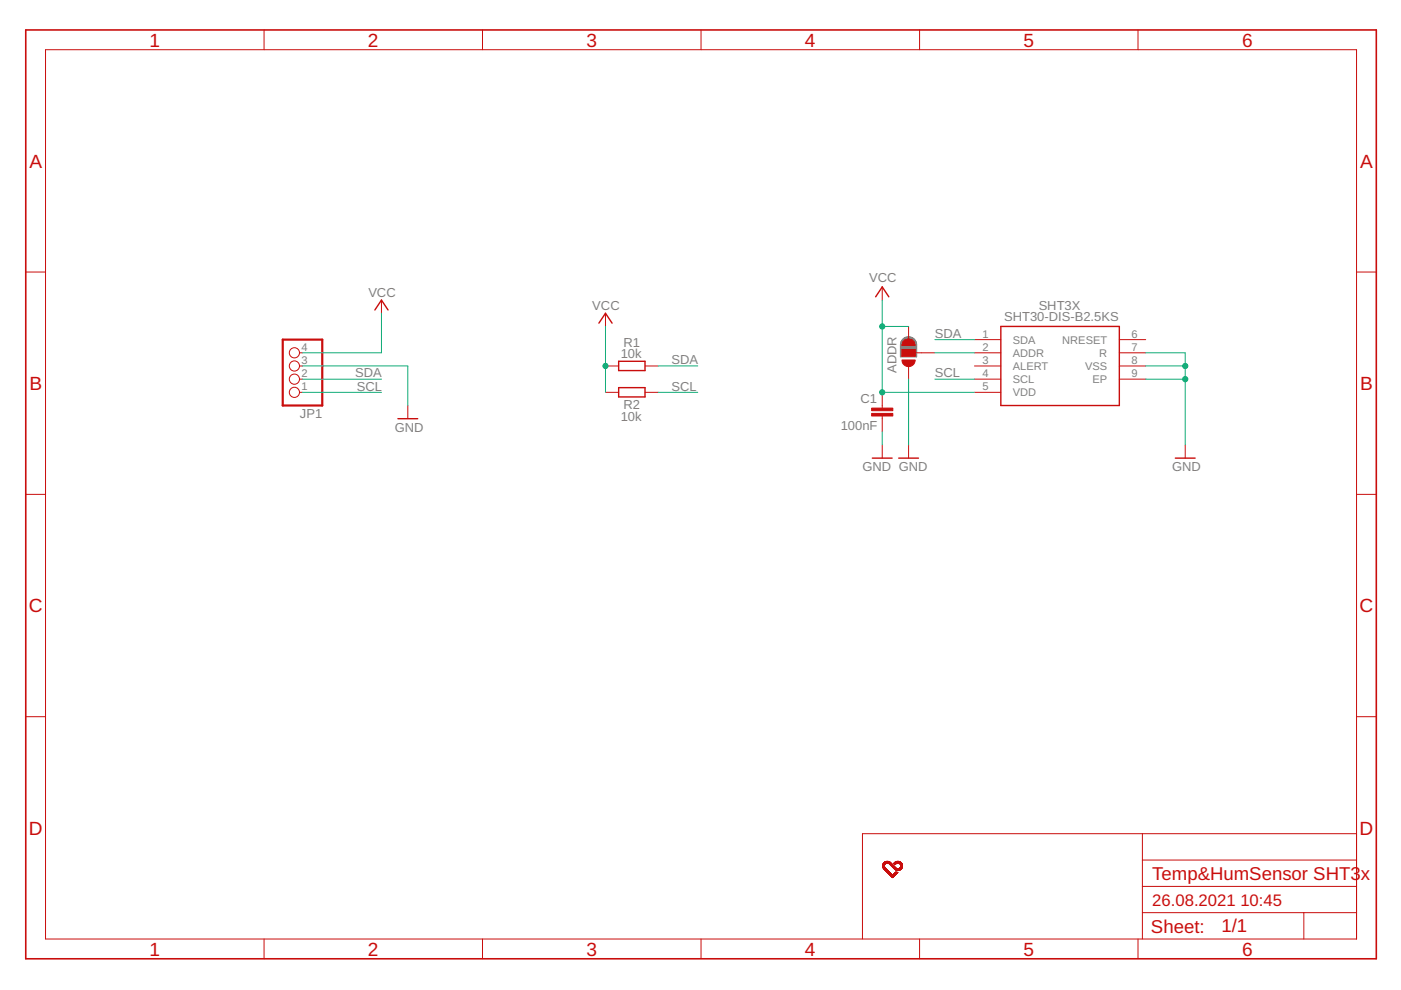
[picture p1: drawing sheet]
<svg xmlns="http://www.w3.org/2000/svg" width="297mm" height="210mm" viewBox="0 0 297 210" stroke-linecap="round" stroke-linejoin="round" font-family="sans-serif">
<g fill="none" stroke="#808080" stroke-width=".3">
<path d="M190.9 75.4h3.4M190.9 75.2h3.4M190.9 74.9h3.4M190.9 74.7h3.4M190.9 74.4h3.4M190.9 74.2h3.4M190.9 73.9h3.4M190.9 73.7h3.4M190.9 73.4h3.4M190.9 73.2h3.4M191 72.9h3.3M191 72.7h3.2"/>
<path d="M191.1 72.4h3.1M191.2 72.2h2.8M191.5 71.9h2.3M191.6 71.8a1.67 1.67 0 0 1 1.7-.2 1.67 1.67 0 0 1 1 1.5v2.5h-3.4l.1-2.8 .2-.5zM191.7 71.7h1.8M192.6 71.5h.1"/>
</g>
<path d="M79.5 65.7l1.4-2.1 1.4 2.1M127 68.5l1.4-2.1 1.4 2.1M131.2 76.6h5.6v2h-5.6zM185.7 62.9l1.3-2.1 1.4 2.1M212.2 69.2h25.1v16.8h-25.1zM84.4 88.8h4.2M131.2 82.2h5.6v2h-5.6zM185 97.1h4.1M190.5 97.1h4.2M249.2 97.1h4.2" fill="none" stroke="#c90d0c" stroke-width=".3"/>
<g fill="none" stroke="#c90d0c" stroke-width=".21">
<path d="M9.7 10.5h277.9v188.6h-277.9zM56 6.3v4.2M102.3 6.3v4.2M148.6 6.3v4.2M195 6.3v4.2M241.3 6.3v4.2M5.5 57.7h4.2M287.6 57.7h4.2M63.5 74.8h.6M63.5 77.6h.6M80.9 63.6v2.8M128.4 77.6h2.8"/>
<path d="M128.4 66.4v2.8M136.8 77.6h2.8M187 60.8v2.8M191.2 74.1h2.8v1.4h-2.8zM192.6 69.2v2.8M192.6 77.6v2.8M194 74.8h4.2M206.6 72h5.6M206.6 74.8h5.6M206.6 77.6h5.6M237.3 72h5.6M237.3 74.8h5.6"/>
<path d="M237.3 77.6h5.6M63.5 80.4h.6M63.5 83.2h.6M86.5 86v2.8M128.4 83.2h2.8M136.8 83.2h2.8M187 83.2v3.3M187 88.2v3.3M187 94.3v2.8M192.6 94.3v2.8M206.6 80.4h5.6M206.6 83.2h5.6"/>
<path d="M237.3 80.4h5.6M251.3 94.3v2.8M5.5 104.8h4.2M287.6 104.8h4.2M5.5 152h4.2M287.6 152h4.2M242.2 176.8v22.3M287.6 176.8h-104.7v22.3M56 199.1v4.2M102.3 199.1v4.2M148.6 199.1v4.2M187.2 183.7h.3"/>
<path d="M187.2 183.6h.3M187.2 183.5h.3M187.2 183.4h.3M187.2 183.9h.4M187.2 183.8h.4M187.2 184h.5M187.2 183.2h.5M187.3 184.1h.5M187.3 184.2h.6M187.3 183h1.6M187.4 184.2l.5 .1M187.4 182.9h1.4"/>
<path d="M187.4 184.3h.6M187.5 182.9h1.3M187.5 184.3h.5M187.5 182.8h1.3M187.5 184.4h.6M187.5 183.4l-.3 .1M187.6 184.4l.5 .1M187.6 183.3l-.4 .1M187.6 182.8h1.1M187.6 183.3h-.4M187.6 184.5h.6M187.6 183.2l-.4 .1"/>
<path d="M187.7 182.7h.9M187.7 184.6h.5M187.7 184.6h.6M187.7 183.1l-.5 .1M187.8 182.7h.6M187.8 184.7h.5M187.8 183.1h-.5M187.8 184.7h.6M187.9 184.8h.6M187.9 182.6h.4M188 184.8h.5M188 183h-.7"/>
<path d="M188 184.9h.6M188 184.9l.6 .1M188.1 185h.6M188.2 185l.5 .1M188.2 185.1h.6M188.3 185.1h.5M188.3 183h.7M188.3 185.2h.6M188.4 185.2l.5 .1M188.4 185.3h.6M188.4 183.1h.6M188.5 185.3l.5 .1"/>
<path d="M188.5 183.1l.6 .1M188.5 185.4h.6M188.6 185.4l.5 .1M188.6 183.2h.5M188.6 183.2l.6 .1M188.6 185.5h.6M188.7 183.3h.5M188.7 185.5h1.1M188.7 183.3l.6 .1M188.8 185.7h.9M188.8 183.4h.5M188.8 183.4l.6 .1"/>
<path d="M188.8 185.7h.8M188.9 183.5h.5M188.9 183.5l.6 .1M189 185.9h.5M189 183.6h.5M189 183.6l.6 .1M189.1 185.9h.3M189.1 183.7h.6M189.1 183.7l.6 .1M189.2 186h.1M189.2 186.1h.1M189.2 183.8h.5"/>
<path d="M189.2 183.9h.6M189.3 183.9h.6M189.4 184h.5M189.4 186h-.3M189.4 184h.6M189.5 184.1h.6M189.5 185.8h-.5M189.5 183.1h.6M189.6 184.2h1.6M189.6 183.1h.4M189.6 185.8h-.7M189.6 184.2h1.5"/>
<path d="M189.6 183.2h.3M189.6 182.9h1.5M189.7 183.2h.2M189.7 182.9h1.4M189.7 185.6h-.9M189.7 184.3h1.3M189.7 182.8h1.3M189.8 184.4h1.2M189.8 183.3h.1M189.8 182.8h1.1M189.8 185.5h-.5M189.9 185h.5"/>
<path d="M189.9 184.4h1M189.9 185.4l-.6 .1M189.9 182.7h.9M189.9 184.9h.1M189.9 185.4h-.5M190 184.5h.8M190 185.3l-.6 .1M190 182.7h.7M190.1 185.3h-.6M190.1 185.2l-.6 .1M190.2 185.2h-.6M190.2 184.6h.4"/>
<path d="M190.2 182.6h.4M190.2 183h-.7M190.2 185.1l-.5 .1M190.3 185.1h-.6M190.3 185l-.5 .1M190.4 185h-.6M190.5 183h.7M190.7 183.1h.5M190.8 183.1l.5 .1M190.8 183.2h.5M190.9 183.9h.4M190.9 183.3h.4"/>
<path d="M190.9 183.8h.4M190.9 183.3l.4 .1M190.9 183.4h.4M191 183.7h.3M191 183.5h.3M191 183.4h.3M191 183.6h.3M191.1 184.3h-1.4M191.1 183h-1.5M191.2 184.1h-.6M191.2 184.1h-.5M191.3 184h-.5"/>
<path d="M191.3 183.9h-.4M191.3 183.7l-.4 .1M195 199.1v4.2M241.3 199.1v4.2M242.2 193.5h45.4M242.2 187.9h45.4M242.2 182.4h45.4M276.4 193.5v5.6"/>
<circle cx="62.4" cy="74.8" r="1.08"/>
<circle cx="62.4" cy="77.6" r="1.08"/>
<circle cx="62.4" cy="80.4" r="1.08"/>
<circle cx="62.4" cy="83.2" r="1.08"/>
</g>
<path d="M59.9 72h8.4v14h-8.4z" fill="none" stroke="#c90d0c" stroke-width=".47"/>
<g fill="#c90d0c" stroke="#c90d0c" stroke-width=".21">
<path d="M184.8 87.7h4.5v.5h-4.5z"/>
<path d="M184.8 86.5h4.5v.6h-4.5z"/>
<path d="M191.2 74.1h2.8v1.4h-2.8z"/>
</g>
<path d="M5.5 6.3h286.3v197h-286.3z" fill="none" stroke="#c90d0c" stroke-width=".34"/>
<g fill="#c90d0c" stroke="#c90d0c" stroke-width=".21">
<path d="M191.6 72.3a1.4 1.4 0 0 1 1.6-.3 1.4 1.4 0 0 1 .8 1.3h-2.8l.1-.5z" fill-rule="evenodd"/>
<path d="M191.2 76.3h2.8a1.4 1.4 0 0 1-1.4 1.4 1.4 1.4 0 0 1-1.4-1.4z" fill-rule="evenodd"/>
</g>
<g fill="none" stroke="#0dab76" stroke-width=".21">
<path d="M64.1 77.6h22.4v8.4M80.9 66.4v8.4h-16.8M128.4 69.2v14M139.6 77.6h8.3M187 63.6v19.6h19.6M187 69.2h5.6M198.2 74.8h8.4M198.2 72h8.4M242.9 74.8h8.4v19.5M242.9 77.6h8.4M64.1 80.4h16.8M64.1 83.2h16.8"/>
<path d="M139.6 83.2h8.3M187 91.5v2.8M192.6 80.4v13.9M198.2 80.4h8.4M242.9 80.4h8.4"/>
</g>
<g fill="#0dab76" stroke="#0dab76" stroke-width=".21">
<circle cx="251.3" cy="77.6" r=".55"/>
<circle cx="251.3" cy="80.4" r=".55"/>
<circle cx="128.4" cy="77.6" r=".55"/>
<circle cx="187" cy="83.2" r=".55"/>
<circle cx="187" cy="69.2" r=".55"/>
</g>
<g font-size="4" fill="#c90d0c">
<text x="31.7" y="9.9">1</text>
<text x="78" y="9.9">2</text>
<text x="124.3" y="9.9">3</text>
<text x="170.7" y="9.9">4</text>
<text x="217" y="9.9">5</text>
<text x="263.3" y="9.9">6</text>
<text x="6.2" y="35.6">A</text>
<text x="288.4" y="35.6">A</text>
<text x="6.2" y="82.7">B</text>
<text x="288.4" y="82.7">B</text>
<text x="6.1" y="129.8">C</text>
<text x="288.2" y="129.8">C</text>
<text x="6.1" y="177">D</text>
<text x="288.2" y="177">D</text>
<text x="31.7" y="202.6">1</text>
<text x="78" y="202.6">2</text>
<text x="124.3" y="202.6">3</text>
<text x="170.7" y="202.6">4</text>
<text x="217" y="202.6">5</text>
<text x="263.3" y="202.6">6</text>
</g>
<g font-size="3.9" fill="#c90d0c">
<text x="244.3" y="186.5">Temp&amp;HumSensor SHT3</text>
<text x="288.5" y="186.5">x</text>
<text x="244" y="197.8">Sheet:</text>
<text x="259" y="197.7">1/1</text>
</g>
<g font-size="3.5" fill="#c90d0c">
<text x="244.3" y="192.1">26.08.2021</text>
<text x="263" y="192.1">10:45</text>
</g>
<g font-size="2.8" fill="#808080">
<text x="184.3" y="59.8">VCC</text>
<text x="78.1" y="62.9">VCC</text>
<text x="125.6" y="65.7">VCC</text>
<text x="220.2" y="65.6">SHT3X</text>
<text x="198.2" y="71.7">SDA</text>
<text x="212.9" y="68.1">SHT30-DIS-B2.5KS</text>
<text x="131.6" y="75.9">10k</text>
<text x="132.2" y="73.5">R1</text>
<text x="142.3" y="77.2">SDA</text>
<text x="75.3" y="80">SDA</text>
<text x="75.6" y="82.8">SCL</text>
<text x="142.3" y="82.8">SCL</text>
<text x="190.1" y="79.1" transform="rotate(-90 190.1 79.1)">ADDR</text>
<text x="198.2" y="80">SCL</text>
<text x="63.6" y="88.6">JP1</text>
<text x="131.6" y="89.2">10k</text>
<text x="132.2" y="86.8">R2</text>
<text x="182.4" y="85.6">C1</text>
<text x="83.7" y="91.6">GND</text>
<text x="178.2" y="91.1">100nF</text>
<text x="182.9" y="99.9">GND GND</text>
<text x="248.5" y="99.9">GND</text>
</g>
<g font-size="2.3" fill="#808080">
<text x="208.3" y="71.6">1</text>
<text x="239.9" y="71.6">6</text>
<text x="63.9" y="77.2">3</text>
<text x="63.9" y="74.4">4</text>
<text x="208.3" y="74.4">2</text>
<text x="208.3" y="77.2">3</text>
<text x="214.8" y="72.8">SDA</text>
<text x="214.8" y="75.6">ADDR</text>
<text x="225.2" y="72.8">NRESET</text>
<text x="233.1" y="75.6">R</text>
<text x="239.9" y="74.4">7</text>
<text x="239.9" y="77.2">8</text>
<text x="63.9" y="82.8">1</text>
<text x="63.9" y="80">2</text>
<text x="208.3" y="80">4</text>
<text x="208.3" y="82.8">5</text>
<text x="214.8" y="78.4">ALERT</text>
<text x="214.8" y="81.2">SCL</text>
<text x="230.1" y="78.4">VSS</text>
<text x="231.6" y="81.2">EP</text>
<text x="239.9" y="80">9</text>
<text x="214.8" y="84">VDD</text>
</g>
</svg>
